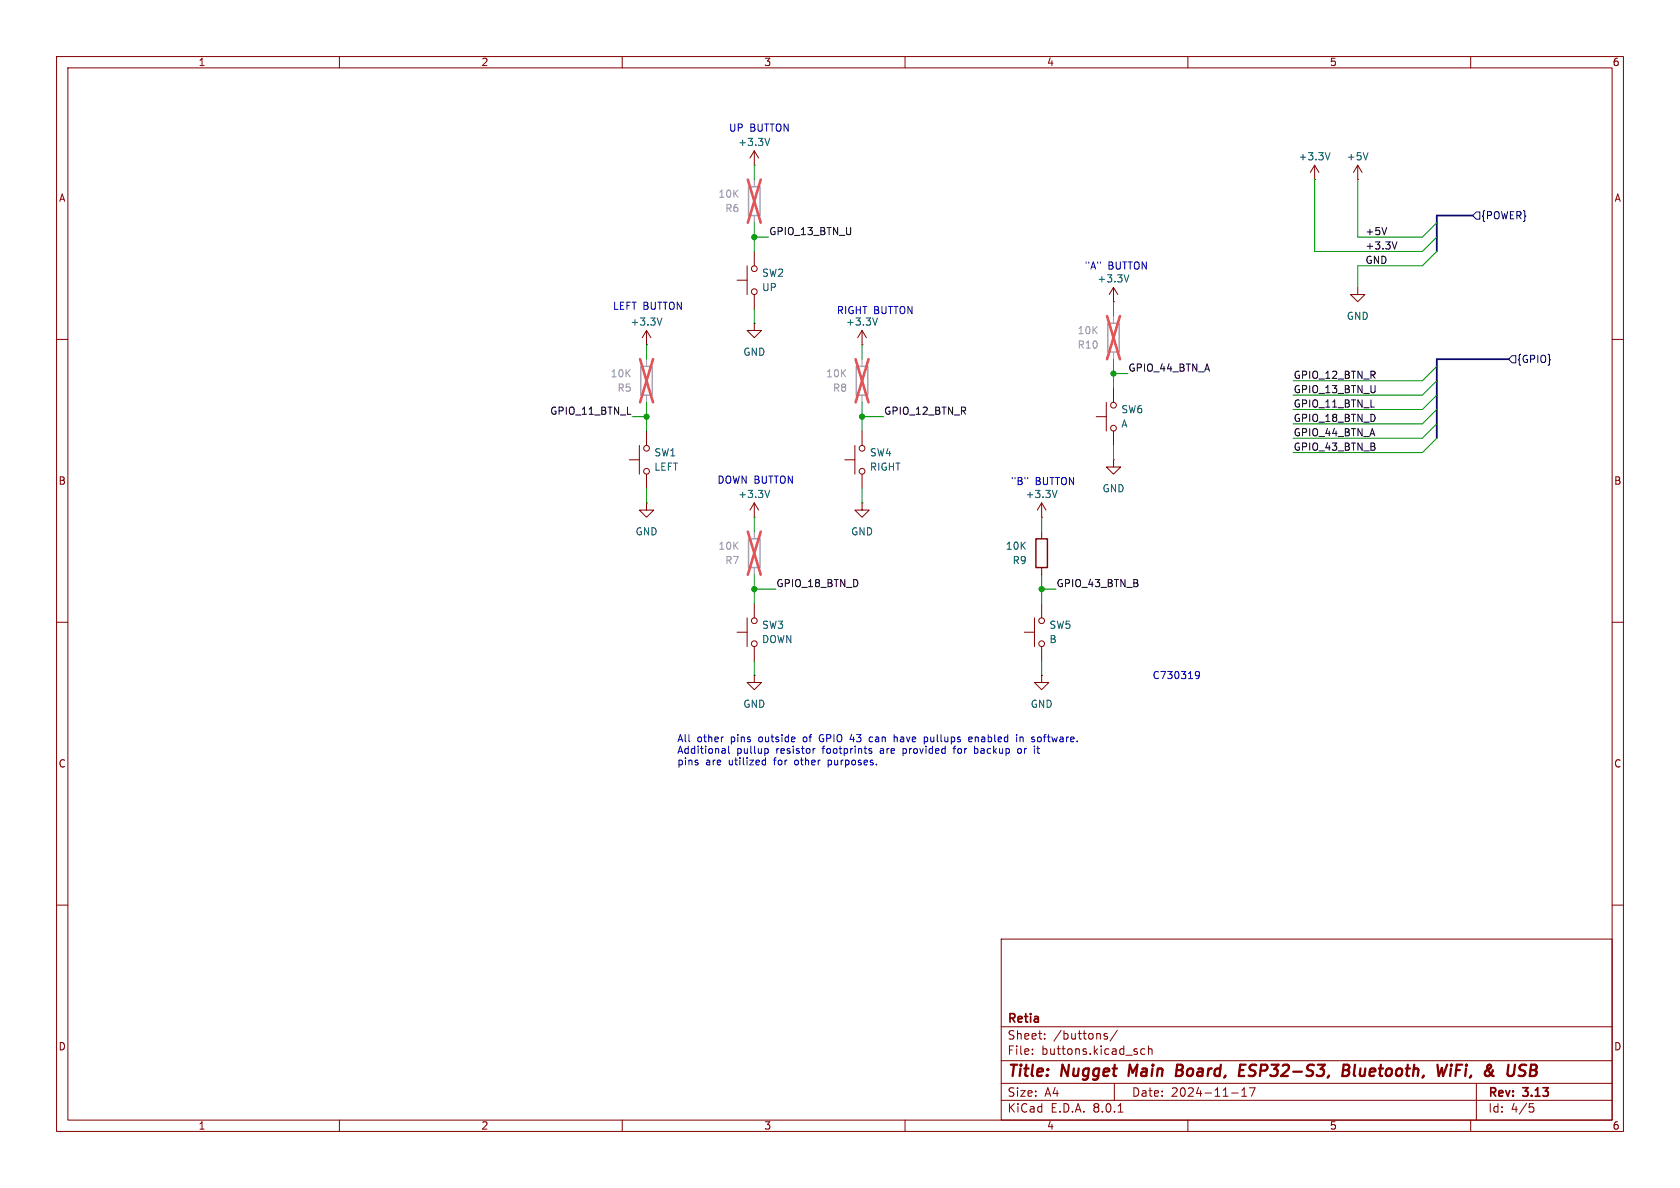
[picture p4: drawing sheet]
<svg xmlns="http://www.w3.org/2000/svg" width="297mm" height="210mm" viewBox="0 0 297 210" stroke-linecap="round" stroke-linejoin="round" font-family="sans-serif">
<g fill="none" stroke="#840000" stroke-width=".18">
<path d="M10 10h277v190h-277zM12 12h273v186h-273zM60 10v2M110 10v2M160 10v2M210 10v2M260 10v2M133.3 29.2h.1M133.3 26.7v2.5M133.3 26.7l-.7 1.2M133.3 26.7l.8 1.2M232.4 31.8h.1"/>
<path d="M232.4 29.2l-.8 1.3M232.4 29.2v2.6M232.4 29.2l.8 1.3M240 31.8h.1M240 29.2l-.7 1.3M240 29.2v2.6M240 29.2l.8 1.3M10 60h2M114.3 58.4v2.6M114.3 58.4l-.8 1.3M114.3 58.4l.8 1.3M130.3 49.5h1.8"/>
<path d="M132.1 47v5.1M133.3 57.2v1.2h1.3l-1.3 1.3-1.2-1.3h1.2M133.3 57.2h.1M133.3 44.5v2.5M133.3 52.1v2.5M152.4 58.4v2.6M152.4 58.4l-.8 1.3M152.4 58.4l.8 1.3M196.8 53.3h.1M196.8 50.8l-.7 1.3M196.8 50.8v2.5M196.8 50.8l.8 1.3"/>
<path d="M240 50.8v1.3h1.3l-1.3 1.2-1.2-1.2h1.2M285 60h2M113 78.7v5.1M114.3 61h.1M114.3 76.2v2.5M151.1 78.7v5.1M152.4 61h.1M152.4 76.2v2.5M193.8 73.7h1.8M195.6 71.1v5.1M196.8 68.6v2.5M196.8 76.2v2.5"/>
<path d="M111.3 81.3h1.7M114.3 88.9v1.3h1.3l-1.3 1.2-1.3-1.2h1.3M114.3 88.9h.1M114.3 83.8v2.6M133.3 91.4h.1M133.3 88.9v2.5M133.3 88.9l-.7 1.3M133.3 88.9l.8 1.3M149.4 81.3h1.7M152.4 88.9v1.3h1.3l-1.3 1.2-1.3-1.2h1.3M152.4 88.9h.1M152.4 83.8v2.6"/>
<path d="M184.1 91.4h.1M184.1 88.9v2.5M184.1 94v1.3M184.1 88.9l-.7 1.3M184.1 88.9l.8 1.3M196.8 81.3v1.3h1.3l-1.3 1.2-1.2-1.2h1.2M196.8 81.3h.1M10 110h2M130.3 111.8h1.8M132.1 109.2v5.1M133.3 119.4v1.3h1.3l-1.3 1.2-1.2-1.2h1.2M133.3 119.4h.1"/>
<path d="M133.3 106.7v2.5M133.3 114.3v2.5M181.1 111.8h1.8M182.9 109.2v5.1M184.1 119.4v1.3h1.3l-1.3 1.2-1.2-1.2h1.2M184.1 119.4h.1M184.1 100.3v1.3M184.1 106.7v2.5M184.1 114.3v2.5M285 110h2M10 160h2M285 160h2"/>
<path d="M177 166h108v32h-108zM60 198v2M110 198v2M160 198v2M177 194.5h108M177 191.5h108M177 187.5h108M177 181.5h108M182.5 186.3v.1M182.5 185.5v.1M184.7 183.6v.1M184.7 182.8v.1"/>
<path d="M195.7 182.8l-.3-.1-.2 .2v.2l.5 .2v.3h-.5M197 191.5v3M197.5 182.1l-1.3 2M197.7 196.6h.8M202.4 185.5l-.4-.1-.3 .3v.4l.1 .2h.6M203 185.5l.2-.1 .4 .1 .1 .9M203 184.9v1.5M210 198v2M217.7 193.2h1.2M219.5 193.8h.9M219.5 192.7l.5-.4v1.5M221.9 192.3l-.7 1.5"/>
<path d="M260 198v2M261 191.5v6.5M270.4 195.1h.7M270.5 195.7h.4l.3 .3-.2 .5-.5 .1"/>
<circle cx="133.4" cy="51.6" r=".51"/>
<circle cx="133.4" cy="47.5" r=".51"/>
<circle cx="114.3" cy="79.2" r=".51"/>
<circle cx="152.4" cy="79.2" r=".51"/>
<circle cx="196.9" cy="71.6" r=".51"/>
<circle cx="196.9" cy="75.7" r=".51"/>
<circle cx="114.3" cy="83.3" r=".51"/>
<circle cx="152.4" cy="83.3" r=".51"/>
<circle cx="133.4" cy="113.8" r=".51"/>
<circle cx="133.4" cy="109.7" r=".51"/>
<circle cx="184.2" cy="113.8" r=".51"/>
<circle cx="184.2" cy="109.7" r=".51"/>
</g>
<g fill="none" stroke="#840000" stroke-width=".4">
<path d="M199.7 188.2l-.2 2M208 189.2h.7M208.7 189.2l.2 .1M208.8 188.2h-.7l-.2 2 .9-.1M208.9 189.1l-.2 .1M219.1 189.2h.7M220.2 188.2h-.9l-.3 2h1M237.4 189.2h.7M237.6 188.2h.6a.49 .49 0 0 1 .4 .5 .49 .49 0 0 1-.5 .5l.3 .1a.58 .58 0 0 1-.3 .9h-.8zM239.6 188.2l-.3 1.7 .3 .3M255.8 188.2l-.7 2M256.5 188.9l-.2 1.3"/>
<path d="M256.6 188.2v.2M256.6 188.2l-.1 .1 .1 .1M256.6 188.2l.1 .1-.1 .1M257.4 189.2h.7M258.5 188.2h-.9l-.3 2M266.7 188.2l-.2 1.6 .1 .3M270.6 189.2h.6M270.7 188.2h.7a.49 .49 0 0 1 .3 .5 .49 .49 0 0 1-.5 .5l.3 .1a.58 .58 0 0 1-.3 .9h-.8z"/>
</g>
<path d="M136.1 24.5l-.5 1.2M235.1 27l-.4 1.3M241.8 27l-.4 1.3M117 56.2l-.4 1.3M155.1 56.2l-.4 1.3M199.6 48.6l-.5 1.3M136.1 86.7l-.5 1.3M186.9 86.7l-.5 1.3" fill="none" stroke="#006464" stroke-width=".18"/>
<path d="M132.3 33h2.1v5.1h-2.1zM195.8 57.2h2.1v5h-2.1zM113.3 64.8h2v5.1h-2zM151.4 64.8h2v5.1h-2zM132.3 95.3h2.1v5h-2.1z" fill="none" stroke="#a1a1a1" stroke-width=".25"/>
<path d="M133.3 31.8v1.2M133.3 38.1v1.3M196.8 55.9v1.3M114.3 63.5v1.3M114.3 69.9v1.2M152.4 63.5v1.3M152.4 69.9v1.2M196.8 62.2v1.3M133.3 94v1.3M133.3 100.3v1.3" fill="none" stroke="#a1a1a1" stroke-width=".18"/>
<path d="M132.2 31.8l2.3 7.6M134.5 31.8l-2.3 7.6M195.7 55.9l2.3 7.6M198 55.9l-2.3 7.6M113.2 63.5l2.2 7.6M115.4 63.5l-2.2 7.6M151.3 63.5l2.2 7.6M153.5 63.5l-2.2 7.6M132.2 94l2.3 7.6M134.5 94l-2.3 7.6" fill="none" stroke="#e65255" stroke-width=".46"/>
<path d="M183.1 95.3h2.1v5h-2.1z" fill="none" stroke="#840000" stroke-width=".25"/>
<path d="M261 37.5h.6v1.2h-.6l-.7-.6zM267.3 62.9h.7v1.2h-.7l-.6-.6z" fill="none" stroke="#000084" stroke-width=".18"/>
<path d="M245.1 40.2l-.4 1.3M247 42.8l-.5 1.2" fill="none" stroke="#0f0f0f" stroke-width=".18"/>
<g fill="none" stroke="#0000c2" stroke-width=".18">
<path d="M181.7 84.4v.2M211.4 118.8l.2-.1 .4 .1a.84 .84 0 0 1-.3 1.2h-.3M212 119.2l-.2 .3-.4-.1M127.8 130.3h.1M127.8 132.3h.2l.2 .2v.7M128.2 133.1l-.4 .1M128.2 132.6l-.4 .1M128.8 131.9v1.1l.2 .2M134.9 135.2h.4M135.3 132.3l.4 .1 .1 .2v.5l-.5 .1M135.3 133.9v1.3M144.1 132.3l-.4 .3"/>
<path d="M145.1 129.9l-.3 .5 .3 .7M146.4 134.4v1.2M146.4 135.2h.1M153.7 130.9l.2 .2h.4M154.1 132.4l-.3-.1-.2 .2 .1 .2 .4 .1v.3h-.5M154.3 130.3h-.4l-.2 .2M158.1 130.4l.2-.1h.3v.8M159.6 132.3v1.3M159.6 133.1l.2 .1M159.8 132.3l-.2 .1M163.5 130.3h.4l.1 .2-.1 .5-.4 .1M168.7 132.1v1.1"/>
<path d="M171.3 130.7l.6-.1-.1-.3h-.4l-.1 .2v.6h.5M172.3 132.4l.3-.1 .2 .1M172.3 131.9v1.3M172.8 133.1l-.2 .1-.3-.1M179.7 129.9v.1M180 132.4l.1-.1 .4 .1 .1 .5-.1 .2-.4 .1-.1-.1zM180.3 130.4l.2-.1h.3l.1 .8M180.3 130.3v.8M183.3 132.3h.5M183.4 130.9l.3 .2h.3M183.5 131.9v1.1l.3 .2M184 130.3h-.3l-.3 .2"/>
</g>
<path d="M260.3 38.1h-6.3v6.4M266.7 63.5h-12.7v14" fill="none" stroke="#000084" stroke-width=".3"/>
<g fill="none" stroke="#009600" stroke-width=".18">
<path d="M133.3 29.2v2.6M133.3 39.4v5.1M232.4 31.8v12.7h19.1l2.5-2.6M240 31.8v10.1h11.5l2.5-2.5M133.3 54.6v2.6M133.3 41.9h2.6M196.8 53.3v2.6M254 44.5l-2.5 2.5h-11.5v3.8M111.8 73.7h2.5M114.3 61v2.5M114.3 71.1v5.1M152.4 61v2.5"/>
<path d="M152.4 71.1v5.1M152.4 73.7h3.8M196.8 63.5v5.1M196.8 78.7v2.6M196.8 66h2.6M254 77.5l-2.5 2.5h-22.9M254 74.9l-2.5 2.6h-22.9M254 67.3l-2.5 2.6h-22.9M254 64.8l-2.5 2.5h-22.9M254 69.9l-2.5 2.5h-22.9M254 72.4l-2.5 2.5h-22.9M114.3 86.4v2.5"/>
<path d="M133.3 91.4v2.6M152.4 86.4v2.5M184.1 91.4v2.6M133.3 101.6v5.1M133.3 116.8v2.6M133.3 104.1h3.9M184.1 101.6v5.1M184.1 116.8v2.6M184.1 104.1h2.6"/>
</g>
<g fill="#009600" stroke="#009600" stroke-width=".18">
<circle cx="152.4" cy="73.7" r=".46"/>
<circle cx="133.3" cy="104.1" r=".46"/>
<circle cx="184.1" cy="104.1" r=".46"/>
<circle cx="196.8" cy="66" r=".46"/>
<circle cx="133.3" cy="41.9" r=".46"/>
<circle cx="114.3" cy="73.7" r=".46"/>
</g>
<g font-size="2.8" fill="#840000">
<text x="178" y="190.9">Title:</text>
<text x="187.7" y="190.9">Nugget</text>
<text x="200.4" y="190.9">Main</text>
<text x="209.5" y="190.9">Board,</text>
<text x="221.5" y="190.9">ESP32-S3,</text>
<text x="240.6" y="190.9">Bluetooth,</text>
<text x="258.1" y="190.9">WiFi,</text>
<text x="267.3" y="190.9">&amp;</text>
</g>
<g font-size="2.1" fill="#840000">
<text x="178" y="184">Sheet:</text>
<text x="178" y="181.2">Retia</text>
<text x="186.2" y="184">/buttons/</text>
<text x="178" y="186.7">File:</text>
<text x="184.1" y="186.7">buttons.kicad_sch</text>
<text x="178" y="196.9">KiCad</text>
<text x="178" y="194.1">Size:</text>
<text x="184.7" y="194.1">A4</text>
<text x="185.7" y="196.9">E.D.A.</text>
<text x="193.3" y="196.9">8.0.1</text>
<text x="200" y="194.1">Date:</text>
<text x="207" y="194.1">2024-11-17</text>
<text x="263" y="194.3">Rev:</text>
<text x="263" y="196.9">Id:</text>
<text x="267.1" y="196.9">4/5</text>
<text x="269.4" y="194.3">3.13</text>
</g>
<g font-size="1.8" fill="#840000">
<text x="35" y="11.9">1</text>
<text x="85" y="11.9">2</text>
<text x="135" y="11.9">3</text>
<text x="185" y="11.9">4</text>
<text x="235" y="11.9">5</text>
<text x="285" y="11.9">6</text>
<text x="10.3" y="35.9">A</text>
<text x="285.3" y="35.9">A</text>
<text x="10.3" y="85.9">B</text>
<text x="285.3" y="85.9">B</text>
<text x="10.3" y="135.9">C</text>
<text x="285.3" y="135.9">C</text>
<text x="10.3" y="185.9">D</text>
<text x="285.3" y="185.9">D</text>
<text x="35" y="199.9">1</text>
<text x="85" y="199.9">2</text>
<text x="135" y="199.9">3</text>
<text x="185" y="199.9">4</text>
<text x="235" y="199.9">5</text>
<text x="285" y="199.9">6</text>
</g>
<g font-size="1.8" fill="#0000c2">
<text x="128.8" y="23.5">UP</text>
<text x="132.5" y="23.5">BUTTON</text>
<text x="191.7" y="47.9">&quot;A&quot;</text>
<text x="195.9" y="47.9">BUTTON</text>
<text x="108.3" y="55">LEFT BUTTON</text>
<text x="147.8" y="55.7">RIGHT BUTTON</text>
<text x="126.7" y="85.7">DOWN BUTTON</text>
<text x="178.6" y="86">&quot;B&quot;</text>
<text x="183" y="86">BUTTON</text>
<text x="203.7" y="120.2">C730319</text>
<text x="119.6" y="131.4">All</text>
<text x="123.2" y="131.4">other</text>
<text x="129.3" y="131.4">pins</text>
<text x="134.4" y="131.4">outside</text>
<text x="142.5" y="131.4">of</text>
<text x="145.5" y="131.4">GPIO 43</text>
<text x="154.7" y="131.4">can</text>
<text x="159.3" y="131.4">have</text>
<text x="164.8" y="131.4">pullups</text>
<text x="172.9" y="131.4">enabled</text>
<text x="181.6" y="131.4">in</text>
<text x="184.5" y="131.4">software.</text>
<text x="119.6" y="133.5">Additional</text>
<text x="119.6" y="135.5">pins</text>
<text x="124.7" y="135.5">are</text>
<text x="128.9" y="135.5">utilized</text>
<text x="130.2" y="133.5">pullup</text>
<text x="137.1" y="135.5">for</text>
<text x="137.3" y="133.5">resistor</text>
<text x="140.9" y="135.5">other</text>
<text x="145.7" y="133.5">footprints</text>
<text x="147" y="135.5">purposes.</text>
<text x="156.1" y="133.5">are</text>
<text x="160.3" y="133.5">provided</text>
<text x="169.5" y="133.5">for</text>
<text x="173.3" y="133.5">backup</text>
<text x="181.2" y="133.5">or</text>
</g>
<g font-size="1.8" fill="#006464">
<text x="130.4" y="26">+3.3V</text>
<text x="229.5" y="28.5">+3.3V</text>
<text x="238" y="28.5">+5V</text>
<text x="134.6" y="51.7">UP</text>
<text x="134.6" y="49.1">SW2</text>
<text x="193.9" y="50.1">+3.3V</text>
<text x="111.4" y="57.8">+3.3V</text>
<text x="149.5" y="57.8">+3.3V</text>
<text x="238" y="56.7">GND</text>
<text x="131.3" y="63.1">GND</text>
<text x="198.1" y="73.3">SW6</text>
<text x="198.1" y="75.8">A</text>
<text x="115.6" y="83.4">LEFT</text>
<text x="115.6" y="80.9">SW1</text>
<text x="153.7" y="83.4">RIGHT</text>
<text x="153.7" y="80.9">SW4</text>
<text x="130.4" y="88.2">+3.3V</text>
<text x="181.2" y="88.2">+3.3V</text>
<text x="194.8" y="87.2">GND</text>
<text x="112.3" y="94.8">GND</text>
<text x="150.4" y="94.8">GND</text>
<text x="177.7" y="97.4">10K</text>
<text x="178.9" y="99.9">R9</text>
<text x="134.6" y="111.4">SW3</text>
<text x="134.6" y="113.9">DOWN</text>
<text x="185.4" y="111.4">SW5</text>
<text x="185.4" y="113.9">B</text>
<text x="131.3" y="125.3">GND</text>
<text x="182.1" y="125.3">GND</text>
</g>
<g font-size="1.8" fill="#989898">
<text x="126.9" y="35.2">10K</text>
<text x="128.1" y="37.7">R6</text>
<text x="190.4" y="59.3">10K</text>
<text x="190.4" y="61.8">R10</text>
<text x="107.9" y="66.9">10K</text>
<text x="109.1" y="69.4">R5</text>
<text x="146" y="66.9">10K</text>
<text x="147.2" y="69.4">R8</text>
<text x="126.9" y="97.4">10K</text>
<text x="128.1" y="99.9">R7</text>
</g>
<g font-size="1.8" fill="#0f0f0f">
<text x="135.9" y="41.6">GPIO_13_BTN_U</text>
<text x="241.3" y="41.6">+5V</text>
<text x="241.3" y="46.7">GND</text>
<text x="241.3" y="44.2">+3.3V</text>
<text x="199.4" y="65.8">GPIO_44_BTN_A</text>
<text x="228.6" y="67">GPIO_12_BTN_R</text>
<text x="228.6" y="69.6">GPIO_13_BTN_U</text>
<text x="97.2" y="73.4">GPIO_11_BTN_L</text>
<text x="156.2" y="73.4">GPIO_12_BTN_R</text>
<text x="228.6" y="72.1">GPIO_11_BTN_L</text>
<text x="228.6" y="74.7">GPIO_18_BTN_D</text>
<text x="228.6" y="77.2">GPIO_44_BTN_A</text>
<text x="228.6" y="79.7">GPIO_43_BTN_B</text>
<text x="137.2" y="103.9">GPIO_18_BTN_D</text>
<text x="186.7" y="103.9">GPIO_43_BTN_B</text>
</g>
<g font-size="1.8" fill="#000084">
<text x="261.7" y="39">{POWER}</text>
<text x="268.1" y="64.4">{GPIO}</text>
</g>
</svg>
